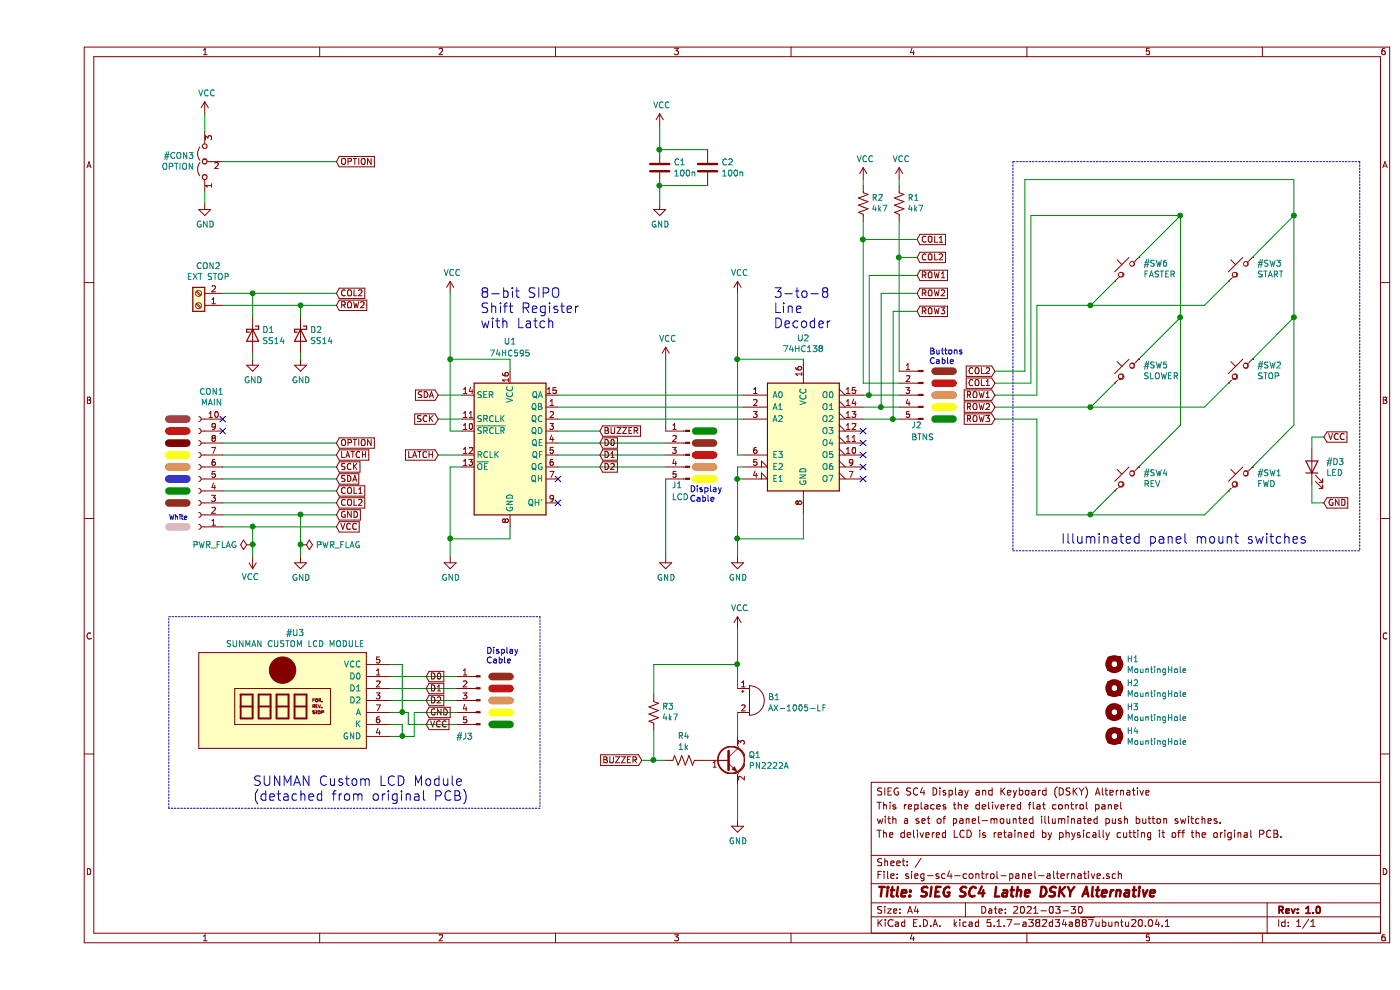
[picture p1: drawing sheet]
EESchema Schematic File Version 4
EELAYER 30 0
EELAYER END
$Descr A4 11693 8268
encoding utf-8
Sheet 1 1
Title "SIEG SC4 Lathe DSKY Alternative"
Date "2021-03-30"
Rev "1.0"
Comp ""
Comment1 "The delivered LCD is retained by physically cutting it off the original PCB."
Comment2 "with a set of panel-mounted illuminated push button switches."
Comment3 "This replaces the delivered flat control panel"
Comment4 "SIEG SC4 Display and Keyboard (DSKY) Alternative"
$EndDescr
$Comp
L 74xx:74LS138 U2
U 1 1
P 6400 3600
F 0 "U2" H 6400 4378 50  0000 C CNN
F 1 "74HC138" H 6400 4287 50  0000 C CNN
F 2 "Package_SO:SOIC-16_3.9x9.9mm_P1.27mm" H 6400 3600 50  0001 C CNN
F 3 "https://www.ti.com/lit/ds/symlink/sn74hc138.pdf" H 6400 3600 50  0001 C CNN
	1    6400 3600
	1    0    0    -1  
$EndComp
$Comp
L 74xx:74LS595 U1
U 1 1
P 3950 3700
F 0 "U1" H 3950 4550 50  0000 C CNN
F 1 "74HC595" H 3950 4450 50  0000 C CNN
F 2 "Package_SO:SOIC-16_3.9x9.9mm_P1.27mm" H 3950 3700 50  0001 C CNN
F 3 "https://www.ti.com/lit/ds/symlink/sn74hc595.pdf" H 3950 3700 50  0001 C CNN
	1    3950 3700
	1    0    0    -1  
$EndComp
$Comp
L Device:Q_NPN_BEC Q1
U 1 1
P 5750 6350
F 0 "Q1" H 5941 6396 50  0000 L CNN
F 1 "PN2222A" H 5941 6305 50  0000 L CNN
F 2 "Package_TO_SOT_SMD:SOT-23_Handsoldering" H 5950 6275 50  0001 L CIN
F 3 "https://www.onsemi.com/pub/Collateral/PN2222-D.PDF" H 5750 6350 50  0001 L CNN
	1    5750 6350
	1    0    0    -1  
$EndComp
$Comp
L Device:Buzzer B1
U 1 1
P 5950 5850
F 0 "B1" H 6103 5879 50  0000 L CNN
F 1 "AX-1005-LF" H 6103 5788 50  0000 L CNN
F 2 "sieg-sc4-control-panel-alternative:Buzzer_9.6x5_P5" V 5925 5950 50  0001 C CNN
F 3 "https://www.snapeda.com/parts/CST-951AP/CUI%20Devices/datasheet/" V 5925 5950 50  0001 C CNN
	1    5950 5850
	1    0    0    -1  
$EndComp
$Comp
L power:VCC #PWR017
U 1 1
P 5850 5250
F 0 "#PWR017" H 5850 5100 50  0001 C CNN
F 1 "VCC" H 5867 5423 50  0000 C CNN
F 2 "" H 5850 5250 50  0001 C CNN
F 3 "" H 5850 5250 50  0001 C CNN
	1    5850 5250
	1    0    0    -1  
$EndComp
$Comp
L Connector:Conn_01x10_Female CON1
U 1 1
P 1350 4000
F 0 "CON1" H 1244 3275 50  0000 C CNN
F 1 "MAIN" H 1244 3366 50  0000 C CNN
F 2 "Connector_Molex:Molex_KK-254_AE-6410-10A_1x10_P2.54mm_Vertical" H 1350 4000 50  0001 C CNN
F 3 "~" H 1350 4000 50  0001 C CNN
	1    1350 4000
	-1   0    0    1   
$EndComp
$Comp
L Device:R_US R4
U 1 1
P 5400 6350
F 0 "R4" V 5195 6350 50  0000 C CNN
F 1 "1k" V 5286 6350 50  0000 C CNN
F 2 "Resistor_SMD:R_0805_2012Metric_Pad1.20x1.40mm_HandSolder" V 5440 6340 50  0001 C CNN
F 3 "~" H 5400 6350 50  0001 C CNN
	1    5400 6350
	0    1    1    0   
$EndComp
Wire Wire Line
	5850 6150 5850 5950
Wire Wire Line
	5850 5750 5850 5550
$Comp
L power:GND #PWR018
U 1 1
P 5850 6850
F 0 "#PWR018" H 5850 6600 50  0001 C CNN
F 1 "GND" H 5855 6677 50  0000 C CNN
F 2 "" H 5850 6850 50  0001 C CNN
F 3 "" H 5850 6850 50  0001 C CNN
	1    5850 6850
	1    0    0    -1  
$EndComp
Wire Wire Line
	5850 6850 5850 6550
Wire Wire Line
	3950 4400 3950 4500
$Comp
L Connector:Screw_Terminal_01x02 CON2
U 1 1
P 1350 2550
F 0 "CON2" H 1270 2225 50  0000 C CNN
F 1 "EXT STOP" H 1270 2316 50  0000 C CNN
F 2 "TerminalBlock:TerminalBlock_bornier-2_P5.08mm" H 1350 2550 50  0001 C CNN
F 3 "~" H 1350 2550 50  0001 C CNN
	1    1350 2550
	-1   0    0    1   
$EndComp
$Comp
L Jumper:Jumper_3_Open #CON3
U 1 1
P 1400 1350
F 0 "#CON3" V 1446 1436 50  0000 L CNN
F 1 "OPTION" V 1355 1436 50  0000 L CNN
F 2 "Connector_PinHeader_2.54mm:PinHeader_1x03_P2.54mm_Vertical" H 1400 1350 50  0001 C CNN
F 3 "~" H 1400 1350 50  0001 C CNN
	1    1400 1350
	0    -1   -1   0   
$EndComp
$Comp
L power:VCC #PWR03
U 1 1
P 1800 4650
F 0 "#PWR03" H 1800 4500 50  0001 C CNN
F 1 "VCC" H 1818 4823 50  0000 C CNN
F 2 "" H 1800 4650 50  0001 C CNN
F 3 "" H 1800 4650 50  0001 C CNN
	1    1800 4650
	-1   0    0    1   
$EndComp
$Comp
L power:GND #PWR04
U 1 1
P 2200 4650
F 0 "#PWR04" H 2200 4400 50  0001 C CNN
F 1 "GND" H 2205 4477 50  0000 C CNN
F 2 "" H 2200 4650 50  0001 C CNN
F 3 "" H 2200 4650 50  0001 C CNN
	1    2200 4650
	1    0    0    -1  
$EndComp
$Comp
L power:GND #PWR08
U 1 1
P 3450 4650
F 0 "#PWR08" H 3450 4400 50  0001 C CNN
F 1 "GND" H 3455 4477 50  0000 C CNN
F 2 "" H 3450 4650 50  0001 C CNN
F 3 "" H 3450 4650 50  0001 C CNN
	1    3450 4650
	1    0    0    -1  
$EndComp
Wire Wire Line
	3550 3900 3450 3900
$Comp
L power:VCC #PWR07
U 1 1
P 3450 2450
F 0 "#PWR07" H 3450 2300 50  0001 C CNN
F 1 "VCC" H 3467 2623 50  0000 C CNN
F 2 "" H 3450 2450 50  0001 C CNN
F 3 "" H 3450 2450 50  0001 C CNN
	1    3450 2450
	1    0    0    -1  
$EndComp
$Comp
L power:VCC #PWR010
U 1 1
P 5850 2450
F 0 "#PWR010" H 5850 2300 50  0001 C CNN
F 1 "VCC" H 5867 2623 50  0000 C CNN
F 2 "" H 5850 2450 50  0001 C CNN
F 3 "" H 5850 2450 50  0001 C CNN
	1    5850 2450
	1    0    0    -1  
$EndComp
Wire Wire Line
	3550 3600 3450 3600
$Comp
L Device:R_US R2
U 1 1
P 6900 1700
F 0 "R2" H 6832 1654 50  0000 R CNN
F 1 "4k7" H 6832 1745 50  0000 R CNN
F 2 "Resistor_SMD:R_0805_2012Metric_Pad1.20x1.40mm_HandSolder" V 6940 1690 50  0001 C CNN
F 3 "~" H 6900 1700 50  0001 C CNN
	1    6900 1700
	-1   0    0    1   
$EndComp
$Comp
L Device:R_US R1
U 1 1
P 7200 1700
F 0 "R1" H 7132 1654 50  0000 R CNN
F 1 "4k7" H 7132 1745 50  0000 R CNN
F 2 "Resistor_SMD:R_0805_2012Metric_Pad1.20x1.40mm_HandSolder" V 7240 1690 50  0001 C CNN
F 3 "~" H 7200 1700 50  0001 C CNN
	1    7200 1700
	-1   0    0    1   
$EndComp
$Comp
L power:VCC #PWR016
U 1 1
P 7200 1500
F 0 "#PWR016" H 7200 1350 50  0001 C CNN
F 1 "VCC" H 7217 1673 50  0000 C CNN
F 2 "" H 7200 1500 50  0001 C CNN
F 3 "" H 7200 1500 50  0001 C CNN
	1    7200 1500
	1    0    0    -1  
$EndComp
$Comp
L power:VCC #PWR015
U 1 1
P 6900 1500
F 0 "#PWR015" H 6900 1350 50  0001 C CNN
F 1 "VCC" H 6917 1673 50  0000 C CNN
F 2 "" H 6900 1500 50  0001 C CNN
F 3 "" H 6900 1500 50  0001 C CNN
	1    6900 1500
	1    0    0    -1  
$EndComp
$Comp
L power:GND #PWR05
U 1 1
P 1800 3000
F 0 "#PWR05" H 1800 2750 50  0001 C CNN
F 1 "GND" H 1805 2827 50  0000 C CNN
F 2 "" H 1800 3000 50  0001 C CNN
F 3 "" H 1800 3000 50  0001 C CNN
	1    1800 3000
	1    0    0    -1  
$EndComp
$Comp
L power:GND #PWR06
U 1 1
P 2200 3000
F 0 "#PWR06" H 2200 2750 50  0001 C CNN
F 1 "GND" H 2205 2827 50  0000 C CNN
F 2 "" H 2200 3000 50  0001 C CNN
F 3 "" H 2200 3000 50  0001 C CNN
	1    2200 3000
	1    0    0    -1  
$EndComp
$Comp
L power:GND #PWR02
U 1 1
P 1400 1700
F 0 "#PWR02" H 1400 1450 50  0001 C CNN
F 1 "GND" H 1405 1527 50  0000 C CNN
F 2 "" H 1400 1700 50  0001 C CNN
F 3 "" H 1400 1700 50  0001 C CNN
	1    1400 1700
	1    0    0    -1  
$EndComp
$Comp
L power:VCC #PWR01
U 1 1
P 1400 950
F 0 "#PWR01" H 1400 800 50  0001 C CNN
F 1 "VCC" H 1417 1123 50  0000 C CNN
F 2 "" H 1400 950 50  0001 C CNN
F 3 "" H 1400 950 50  0001 C CNN
	1    1400 950 
	1    0    0    -1  
$EndComp
Wire Wire Line
	1400 1700 1400 1600
Wire Wire Line
	1400 1100 1400 950 
Wire Wire Line
	6900 1550 6900 1500
Wire Wire Line
	7200 1550 7200 1500
Text GLabel 2500 2450 2    50   Input ~ 0
COL2
Text GLabel 2500 2550 2    50   Input ~ 0
ROW2
Wire Wire Line
	6400 4300 6400 4500
$Comp
L Device:R_US R3
U 1 1
P 5150 5950
F 0 "R3" H 5082 5904 50  0000 R CNN
F 1 "4k7" H 5082 5995 50  0000 R CNN
F 2 "Resistor_SMD:R_0805_2012Metric_Pad1.20x1.40mm_HandSolder" V 5190 5940 50  0001 C CNN
F 3 "~" H 5150 5950 50  0001 C CNN
	1    5150 5950
	-1   0    0    1   
$EndComp
Wire Wire Line
	5150 6350 5250 6350
$Comp
L power:GND #PWR012
U 1 1
P 5850 4650
F 0 "#PWR012" H 5850 4400 50  0001 C CNN
F 1 "GND" H 5855 4477 50  0000 C CNN
F 2 "" H 5850 4650 50  0001 C CNN
F 3 "" H 5850 4650 50  0001 C CNN
	1    5850 4650
	1    0    0    -1  
$EndComp
Wire Wire Line
	5900 4000 5850 4000
Wire Wire Line
	5850 4000 5850 4500
Wire Wire Line
	5900 3900 5850 3900
Wire Wire Line
	5850 3900 5850 4000
Connection ~ 5850 4000
Wire Wire Line
	5850 3000 5850 2450
Wire Wire Line
	5850 3000 6400 3000
Wire Wire Line
	5900 3800 5850 3800
Wire Wire Line
	5850 3800 5850 3000
Connection ~ 5850 3000
Wire Wire Line
	3450 3900 3450 4500
Wire Wire Line
	5150 6100 5150 6350
Wire Wire Line
	5150 5800 5150 5550
Wire Wire Line
	5150 5550 5850 5550
Connection ~ 5850 5550
Wire Wire Line
	5850 5550 5850 5250
Wire Wire Line
	4350 3400 5900 3400
Wire Wire Line
	4350 3500 5900 3500
Wire Wire Line
	4350 3600 4700 3600
Wire Wire Line
	1550 4100 2500 4100
Text GLabel 2500 4100 2    50   Input ~ 0
COL1
Wire Wire Line
	1550 4200 2500 4200
Text GLabel 2500 4200 2    50   Input ~ 0
COL2
Wire Wire Line
	1550 4000 2500 4000
Text GLabel 2500 4000 2    50   Input ~ 0
SDA
Wire Wire Line
	3550 3300 3350 3300
Text GLabel 3350 3300 0    50   Input ~ 0
SDA
Wire Wire Line
	3550 3500 3350 3500
Text GLabel 3350 3500 0    50   Input ~ 0
SCK
Wire Wire Line
	1550 3900 2500 3900
Text GLabel 2500 3900 2    50   Input ~ 0
SCK
Wire Wire Line
	1550 3800 2500 3800
Text GLabel 2500 3800 2    50   Input ~ 0
LATCH
Wire Wire Line
	3550 3800 3350 3800
Text GLabel 3350 3800 0    50   Input ~ 0
LATCH
$Comp
L Device:D_Schottky D1
U 1 1
P 1800 2800
F 0 "D1" V 1754 2879 50  0000 L CNN
F 1 "SS14" V 1845 2879 50  0000 L CNN
F 2 "Diode_SMD:D_SMA" H 1800 2800 50  0001 C CNN
F 3 "~" H 1800 2800 50  0001 C CNN
	1    1800 2800
	0    1    1    0   
$EndComp
$Comp
L Device:D_Schottky D2
U 1 1
P 2200 2800
F 0 "D2" V 2154 2879 50  0000 L CNN
F 1 "SS14" V 2245 2879 50  0000 L CNN
F 2 "Diode_SMD:D_SMA" H 2200 2800 50  0001 C CNN
F 3 "~" H 2200 2800 50  0001 C CNN
	1    2200 2800
	0    1    1    0   
$EndComp
Wire Wire Line
	1550 1350 2500 1350
Text GLabel 2500 1350 2    50   Input ~ 0
OPTION
Text GLabel 2500 3700 2    50   Input ~ 0
OPTION
Wire Wire Line
	1550 3700 2500 3700
Wire Wire Line
	1800 3000 1800 2950
Wire Wire Line
	2200 3000 2200 2950
Wire Wire Line
	1550 2550 2200 2550
Wire Wire Line
	1550 2450 1800 2450
Wire Wire Line
	1800 2650 1800 2450
Connection ~ 1800 2450
Wire Wire Line
	1800 2450 2500 2450
Wire Wire Line
	2200 2650 2200 2550
Connection ~ 2200 2550
Wire Wire Line
	2200 2550 2500 2550
Wire Wire Line
	5150 6350 5050 6350
Connection ~ 5150 6350
Text GLabel 5050 6350 0    50   Input ~ 0
BUZZER
Text GLabel 4700 3600 2    50   Input ~ 0
BUZZER
Wire Wire Line
	4350 3900 5250 3900
NoConn ~ 6900 3600
NoConn ~ 6900 3700
NoConn ~ 6900 3800
NoConn ~ 6900 3900
NoConn ~ 6900 4000
NoConn ~ 4350 4000
NoConn ~ 4350 4200
$Comp
L power:PWR_FLAG #FLG0101
U 1 1
P 1800 4550
F 0 "#FLG0101" H 1800 4625 50  0001 C CNN
F 1 "PWR_FLAG" V 1800 4678 50  0000 L CNN
F 2 "" H 1800 4550 50  0001 C CNN
F 3 "~" H 1800 4550 50  0001 C CNN
	1    1800 4550
	0    -1   1    0   
$EndComp
$Comp
L power:PWR_FLAG #FLG0102
U 1 1
P 2200 4550
F 0 "#FLG0102" H 2200 4625 50  0001 C CNN
F 1 "PWR_FLAG" V 2200 4678 50  0000 L CNN
F 2 "" H 2200 4550 50  0001 C CNN
F 3 "~" H 2200 4550 50  0001 C CNN
	1    2200 4550
	0    1    1    0   
$EndComp
Connection ~ 1800 4550
Wire Wire Line
	1800 4550 1800 4650
Connection ~ 2200 4550
Wire Wire Line
	2200 4550 2200 4650
Text GLabel 2500 4300 2    50   Input ~ 0
GND
Text GLabel 2500 4400 2    50   Input ~ 0
VCC
NoConn ~ 1550 3500
NoConn ~ 1550 3600
Wire Wire Line
	1550 4300 2200 4300
Wire Wire Line
	1550 4400 1800 4400
Wire Wire Line
	1800 4400 1800 4550
Connection ~ 1800 4400
Wire Wire Line
	1800 4400 2500 4400
Wire Wire Line
	2200 4300 2200 4550
Connection ~ 2200 4300
Wire Wire Line
	2200 4300 2500 4300
Wire Wire Line
	3950 3100 3950 3000
Wire Wire Line
	3950 3000 3450 3000
Wire Wire Line
	3450 2450 3450 3000
Connection ~ 3450 3000
Wire Wire Line
	3450 3000 3450 3600
Text Notes 3700 2750 0    80   ~ 0
8-bit SIPO\nShift Register\nwith Latch
Text Notes 6150 2750 0    80   ~ 0
3-to-8\nLine\nDecoder
Wire Wire Line
	4350 3300 5900 3300
Wire Wire Line
	3950 4500 3450 4500
Connection ~ 3450 4500
Wire Wire Line
	3450 4500 3450 4650
Wire Wire Line
	6400 4500 5850 4500
Connection ~ 5850 4500
Wire Wire Line
	5850 4500 5850 4650
$Comp
L sieg-sc4-control-panel-alternative-rescue:LCD-sieg-sc4-control-panel-alternative-sieg-sc4-control-panel-alternative-rescue #U3
U 1 1
P 2050 5300
F 0 "#U3" H 2156 5315 50  0000 C CNN
F 1 "SUNMAN CUSTOM LCD MODULE" H 2156 5224 50  0000 C CNN
F 2 "Connector_PinHeader_2.54mm:PinHeader_1x07_P2.54mm_Vertical" H 2050 5300 50  0001 C CNN
F 3 "" H 2050 5300 50  0001 C CNN
	1    2050 5300
	1    0    0    -1  
$EndComp
Wire Wire Line
	7200 1850 7200 2150
Wire Wire Line
	10500 1500 10500 1800
Wire Wire Line
	8250 1500 10500 1500
Wire Wire Line
	8250 3100 8250 1500
Wire Wire Line
	8000 3100 8250 3100
Wire Wire Line
	8300 1800 9550 1800
Wire Wire Line
	8300 3200 8300 1800
Wire Wire Line
	8000 3200 8300 3200
Connection ~ 9550 1800
Connection ~ 10500 1800
Wire Notes Line width 64 style solid rgb(255, 0, 0)
	7500 3200 7650 3200
Wire Notes Line width 64 style solid rgb(255, 255, 0)
	7650 3400 7500 3400
Wire Notes Line width 64 style solid rgb(133, 86, 0)
	7650 3100 7500 3100
Wire Notes Line width 64 style solid rgb(0, 194, 0)
	7500 3500 7650 3500
Wire Notes Line width 64 style solid rgb(255, 151, 0)
	7650 3300 7500 3300
Wire Notes Line
	11050 1350 11050 4600
Wire Notes Line
	8150 1350 8150 4600
Text Notes 8550 4550 0    80   ~ 0
Illuminated panel mount switches
Wire Notes Line
	11050 1350 8150 1350
Text GLabel 7350 2600 2    50   Input ~ 0
ROW3
Text GLabel 7350 2450 2    50   Input ~ 0
ROW2
Text GLabel 7350 2300 2    50   Input ~ 0
ROW1
Wire Wire Line
	8000 3500 8350 3500
Wire Wire Line
	8000 3300 8350 3300
Wire Wire Line
	10150 3900 10500 3550
Wire Wire Line
	9950 4100 9750 4300
$Comp
L Switch:SW_Push_45deg #SW1
U 1 1
P 10050 4000
F 0 "#SW1" V 10096 3859 50  0000 R CNN
F 1 "FWD" V 10005 3859 50  0000 R CNN
F 2 "" H 10050 4000 50  0001 C CNN
F 3 "" H 10050 4000 50  0001 C CNN
	1    10050 4000
	0    -1   -1   0   
$EndComp
Wire Wire Line
	9200 3900 9550 3550
Wire Wire Line
	8800 4300 9750 4300
Connection ~ 8800 4300
Wire Wire Line
	9000 4100 8800 4300
$Comp
L Switch:SW_Push_45deg #SW4
U 1 1
P 9100 4000
F 0 "#SW4" V 9146 3859 50  0000 R CNN
F 1 "REV" V 9055 3859 50  0000 R CNN
F 2 "" H 9100 4000 50  0001 C CNN
F 3 "" H 9100 4000 50  0001 C CNN
	1    9100 4000
	0    -1   -1   0   
$EndComp
Wire Wire Line
	10500 2650 10500 3550
Connection ~ 10500 2650
Wire Wire Line
	10150 3000 10500 2650
Wire Wire Line
	9950 3200 9750 3400
Wire Wire Line
	8800 3400 9750 3400
$Comp
L Switch:SW_Push_45deg #SW2
U 1 1
P 10050 3100
F 0 "#SW2" V 10096 2959 50  0000 R CNN
F 1 "STOP" V 10005 2959 50  0000 R CNN
F 2 "" H 10050 3100 50  0001 C CNN
F 3 "" H 10050 3100 50  0001 C CNN
	1    10050 3100
	0    -1   -1   0   
$EndComp
Wire Wire Line
	9550 2650 9550 3550
Connection ~ 9550 2650
Wire Wire Line
	9200 3000 9550 2650
Connection ~ 8800 3400
Wire Wire Line
	9000 3200 8800 3400
$Comp
L Switch:SW_Push_45deg #SW5
U 1 1
P 9100 3100
F 0 "#SW5" V 9146 2959 50  0000 R CNN
F 1 "SLOWER" V 9055 2959 50  0000 R CNN
F 2 "" H 9100 3100 50  0001 C CNN
F 3 "" H 9100 3100 50  0001 C CNN
	1    9100 3100
	0    -1   -1   0   
$EndComp
Wire Wire Line
	9550 1800 9550 2650
Wire Wire Line
	10500 1800 10500 2650
Wire Wire Line
	10150 2150 10500 1800
$Comp
L Switch:SW_Push_45deg #SW3
U 1 1
P 10050 2250
F 0 "#SW3" V 10096 2109 50  0000 R CNN
F 1 "START" V 10005 2109 50  0000 R CNN
F 2 "" H 10050 2250 50  0001 C CNN
F 3 "" H 10050 2250 50  0001 C CNN
	1    10050 2250
	0    -1   -1   0   
$EndComp
Wire Wire Line
	9200 2150 9550 1800
Wire Wire Line
	8800 2550 9750 2550
Connection ~ 8800 2550
Wire Wire Line
	9000 2350 8800 2550
$Comp
L Switch:SW_Push_45deg #SW6
U 1 1
P 9100 2250
F 0 "#SW6" V 9146 2109 50  0000 R CNN
F 1 "FASTER" V 9055 2109 50  0000 R CNN
F 2 "" H 9100 2250 50  0001 C CNN
F 3 "" H 9100 2250 50  0001 C CNN
	1    9100 2250
	0    -1   -1   0   
$EndComp
Wire Wire Line
	8350 3300 8350 2550
Wire Wire Line
	8350 3500 8350 4300
Wire Wire Line
	9950 2350 9750 2550
Wire Wire Line
	7350 2150 7200 2150
Text GLabel 7350 2000 2    50   Input ~ 0
COL1
Text GLabel 7350 2150 2    50   Input ~ 0
COL2
Connection ~ 7200 2150
Wire Wire Line
	6900 3500 7150 3500
Wire Wire Line
	6900 3400 7050 3400
Wire Wire Line
	6900 3200 7200 3200
Wire Wire Line
	7200 2150 7200 3100
$Comp
L Connector:Conn_01x05_Male J2
U 1 1
P 7400 3300
F 0 "J2" H 7500 3050 50  0000 R CNN
F 1 "BTNS" H 7500 2950 50  0000 R CNN
F 2 "Connector_PinHeader_2.54mm:PinHeader_1x05_P2.54mm_Horizontal" H 7400 3300 50  0001 C CNN
F 3 "~" H 7400 3300 50  0001 C CNN
	1    7400 3300
	-1   0    0    -1  
$EndComp
Wire Wire Line
	6900 3300 6950 3300
Wire Wire Line
	7350 2600 7150 2600
Wire Wire Line
	7150 2600 7150 3500
Connection ~ 7150 3500
Wire Wire Line
	7150 3500 7200 3500
Wire Wire Line
	7350 2450 7050 2450
Wire Wire Line
	7050 2450 7050 3400
Connection ~ 7050 3400
Wire Wire Line
	7050 3400 7200 3400
Wire Wire Line
	7350 2300 6950 2300
Wire Wire Line
	6950 2300 6950 3300
Connection ~ 6950 3300
Wire Wire Line
	6950 3300 7200 3300
Wire Wire Line
	8350 2550 8800 2550
Wire Wire Line
	8000 3400 8800 3400
Wire Wire Line
	8350 4300 8800 4300
Wire Notes Line width 64 style solid rgb(255, 255, 0)
	3950 5950 3800 5950
Wire Notes Line width 64 style solid rgb(255, 0, 0)
	3800 5750 3950 5750
Wire Notes Line width 64 style solid rgb(255, 151, 0)
	3950 5850 3800 5850
Wire Notes Line width 64 style solid rgb(133, 86, 0)
	3950 5650 3800 5650
$Comp
L Device:LED #D3
U 1 1
P 10650 3900
F 0 "#D3" V 10689 3782 50  0000 R CNN
F 1 "LED" V 10598 3782 50  0000 R CNN
F 2 "" H 10650 3900 50  0001 C CNN
F 3 "~" H 10650 3900 50  0001 C CNN
	1    10650 3900
	0    -1   -1   0   
$EndComp
Text GLabel 10750 3650 2    50   Input ~ 0
VCC
Text GLabel 10750 4200 2    50   Input ~ 0
GND
Wire Wire Line
	10750 3650 10650 3650
Wire Wire Line
	10650 3650 10650 3750
Wire Wire Line
	10750 4200 10650 4200
Wire Wire Line
	10650 4200 10650 4050
Wire Wire Line
	6900 1850 6900 2000
Wire Wire Line
	7350 2000 6900 2000
Connection ~ 6900 2000
Wire Wire Line
	6900 2000 6900 3200
Wire Notes Line
	8150 4600 11050 4600
Wire Wire Line
	2950 5650 3500 5650
Wire Wire Line
	2950 5750 3500 5750
Wire Wire Line
	2950 5850 3500 5850
Wire Wire Line
	2950 6150 3050 6150
Wire Wire Line
	2950 5550 3050 5550
$Comp
L Connector:Conn_01x05_Male J1
U 1 1
P 5450 3800
F 0 "J1" H 5600 3550 50  0000 R CNN
F 1 "LCD" H 5600 3450 50  0000 R CNN
F 2 "Connector_PinHeader_2.54mm:PinHeader_1x05_P2.54mm_Horizontal" H 5450 3800 50  0001 C CNN
F 3 "~" H 5450 3800 50  0001 C CNN
	1    5450 3800
	-1   0    0    -1  
$EndComp
Wire Wire Line
	4350 3700 5250 3700
Wire Wire Line
	4350 3800 5250 3800
$Comp
L power:VCC #PWR0101
U 1 1
P 5250 3000
F 0 "#PWR0101" H 5250 2850 50  0001 C CNN
F 1 "VCC" H 5267 3173 50  0000 C CNN
F 2 "" H 5250 3000 50  0001 C CNN
F 3 "" H 5250 3000 50  0001 C CNN
	1    5250 3000
	1    0    0    -1  
$EndComp
Wire Wire Line
	5250 3600 5250 3000
$Comp
L power:GND #PWR0102
U 1 1
P 5250 4650
F 0 "#PWR0102" H 5250 4400 50  0001 C CNN
F 1 "GND" H 5255 4477 50  0000 C CNN
F 2 "" H 5250 4650 50  0001 C CNN
F 3 "" H 5250 4650 50  0001 C CNN
	1    5250 4650
	1    0    0    -1  
$EndComp
Wire Wire Line
	5250 4000 5250 4650
Wire Wire Line
	2950 5950 3050 5950
Wire Wire Line
	3050 5950 3050 5550
Wire Wire Line
	2950 6050 3050 6050
Wire Wire Line
	3050 6050 3050 6150
Connection ~ 3050 6150
Text GLabel 8000 3300 0    50   Input ~ 0
ROW1
Text GLabel 8000 3500 0    50   Input ~ 0
ROW3
Text GLabel 8000 3400 0    50   Input ~ 0
ROW2
Text GLabel 8000 3200 0    50   Input ~ 0
COL1
Text GLabel 8000 3100 0    50   Input ~ 0
COL2
Text GLabel 3250 6050 2    50   Input ~ 0
VCC
Wire Wire Line
	3050 6150 3150 6150
Text GLabel 4700 3700 2    50   Input ~ 0
D0
Text GLabel 4700 3800 2    50   Input ~ 0
D1
Text GLabel 4700 3900 2    50   Input ~ 0
D2
Text GLabel 3250 5650 2    50   Input ~ 0
D0
Text GLabel 3250 5750 2    50   Input ~ 0
D1
Text GLabel 3250 5850 2    50   Input ~ 0
D2
Wire Notes Line
	1100 5150 4200 5150
Wire Notes Line
	4200 5150 4200 6750
Wire Notes Line
	4200 6750 1100 6750
Wire Notes Line
	1100 6750 1100 5150
Text Notes 1800 6700 0    80   ~ 0
SUNMAN Custom LCD Module\n(detached from original PCB)
Wire Notes Line width 64 style solid rgb(255, 0, 0)
	5500 3800 5650 3800
Wire Notes Line width 64 style solid rgb(255, 151, 0)
	5650 3900 5500 3900
Wire Notes Line width 64 style solid rgb(133, 86, 0)
	5650 3700 5500 3700
Wire Notes Line width 64 style solid rgb(0, 194, 0)
	5500 3600 5650 3600
Wire Notes Line width 64 style solid rgb(255, 255, 0)
	5650 4000 5500 4000
Text Notes 7450 3050 0    50   ~ 0
Buttons\nCable
Text Notes 5450 4200 0    50   ~ 0
Display\nCable
Text Notes 3750 5550 0    50   ~ 0
Display\nCable
Wire Wire Line
	3150 5950 3150 6150
Text GLabel 3250 5950 2    50   Input ~ 0
GND
$Comp
L power:VCC #PWR0103
U 1 1
P 5200 1050
F 0 "#PWR0103" H 5200 900 50  0001 C CNN
F 1 "VCC" H 5217 1223 50  0000 C CNN
F 2 "" H 5200 1050 50  0001 C CNN
F 3 "" H 5200 1050 50  0001 C CNN
	1    5200 1050
	1    0    0    -1  
$EndComp
$Comp
L power:GND #PWR0104
U 1 1
P 5200 1700
F 0 "#PWR0104" H 5200 1450 50  0001 C CNN
F 1 "GND" H 5205 1527 50  0000 C CNN
F 2 "" H 5200 1700 50  0001 C CNN
F 3 "" H 5200 1700 50  0001 C CNN
	1    5200 1700
	1    0    0    -1  
$EndComp
$Comp
L Device:C C2
U 1 1
P 5600 1400
F 0 "C2" H 5715 1446 50  0000 L CNN
F 1 "100n" H 5715 1355 50  0000 L CNN
F 2 "Capacitor_SMD:C_0805_2012Metric_Pad1.18x1.45mm_HandSolder" H 5638 1250 50  0001 C CNN
F 3 "~" H 5600 1400 50  0001 C CNN
	1    5600 1400
	1    0    0    -1  
$EndComp
$Comp
L Device:C C1
U 1 1
P 5200 1400
F 0 "C1" H 5315 1446 50  0000 L CNN
F 1 "100n" H 5315 1355 50  0000 L CNN
F 2 "Capacitor_SMD:C_0805_2012Metric_Pad1.18x1.45mm_HandSolder" H 5238 1250 50  0001 C CNN
F 3 "~" H 5200 1400 50  0001 C CNN
	1    5200 1400
	1    0    0    -1  
$EndComp
Wire Wire Line
	5600 1250 5200 1250
Wire Wire Line
	5600 1550 5200 1550
$Comp
L Mechanical:MountingHole H1
U 1 1
P 9000 5550
F 0 "H1" H 9100 5596 50  0000 L CNN
F 1 "MountingHole" H 9100 5505 50  0000 L CNN
F 2 "MountingHole:MountingHole_2.2mm_M2" H 9000 5550 50  0001 C CNN
F 3 "~" H 9000 5550 50  0001 C CNN
	1    9000 5550
	1    0    0    -1  
$EndComp
$Comp
L Mechanical:MountingHole H2
U 1 1
P 9000 5750
F 0 "H2" H 9100 5796 50  0000 L CNN
F 1 "MountingHole" H 9100 5705 50  0000 L CNN
F 2 "MountingHole:MountingHole_2.2mm_M2" H 9000 5750 50  0001 C CNN
F 3 "~" H 9000 5750 50  0001 C CNN
	1    9000 5750
	1    0    0    -1  
$EndComp
Wire Notes Line width 64 style solid rgb(0, 194, 0)
	3800 6050 3950 6050
$Comp
L Connector:Conn_01x05_Male #J3
U 1 1
P 3700 5850
F 0 "#J3" H 3900 5550 50  0000 R CNN
F 1 "Conn_01x05_Male" H 3672 5873 50  0001 R CNN
F 2 "Connector_PinHeader_2.54mm:PinHeader_1x05_P2.54mm_Horizontal" H 3700 5850 50  0001 C CNN
F 3 "~" H 3700 5850 50  0001 C CNN
	1    3700 5850
	-1   0    0    -1  
$EndComp
Wire Wire Line
	3500 5950 3150 5950
Wire Wire Line
	3100 6050 3100 5950
Wire Wire Line
	3100 5950 3050 5950
Wire Wire Line
	3100 6050 3500 6050
Connection ~ 3050 5950
Wire Notes Line width 64 style solid rgb(255, 0, 0)
	1100 3600 1250 3600
Wire Notes Line width 64 style solid rgb(255, 151, 0)
	1250 3900 1100 3900
Wire Notes Line width 64 style solid rgb(0, 0, 0)
	1250 3700 1100 3700
Wire Notes Line width 64 style solid rgb(132, 0, 132)
	1100 3500 1250 3500
Wire Notes Line width 64 style solid rgb(255, 255, 0)
	1250 3800 1100 3800
Wire Notes Line width 64 style solid rgb(0, 0, 255)
	1100 4000 1250 4000
Wire Notes Line width 64 style solid rgb(133, 86, 0)
	1250 4200 1100 4200
Wire Notes Line width 64 style solid rgb(0, 194, 0)
	1100 4100 1250 4100
Wire Notes Line width 64 style solid rgb(194, 194, 194)
	1250 4400 1100 4400
Text Notes 1100 4350 0    39   ~ 0
White
$Comp
L Mechanical:MountingHole H3
U 1 1
P 9000 5950
F 0 "H3" H 9100 5996 50  0000 L CNN
F 1 "MountingHole" H 9100 5905 50  0000 L CNN
F 2 "MountingHole:MountingHole_2.2mm_M2" H 9000 5950 50  0001 C CNN
F 3 "~" H 9000 5950 50  0001 C CNN
	1    9000 5950
	1    0    0    -1  
$EndComp
$Comp
L Mechanical:MountingHole H4
U 1 1
P 9000 6150
F 0 "H4" H 9100 6196 50  0000 L CNN
F 1 "MountingHole" H 9100 6105 50  0000 L CNN
F 2 "MountingHole:MountingHole_2.2mm_M2" H 9000 6150 50  0001 C CNN
F 3 "~" H 9000 6150 50  0001 C CNN
	1    9000 6150
	1    0    0    -1  
$EndComp
Wire Wire Line
	5200 1050 5200 1250
Connection ~ 5200 1250
Wire Wire Line
	5200 1700 5200 1550
Connection ~ 5200 1550
$EndSCHEMATC
